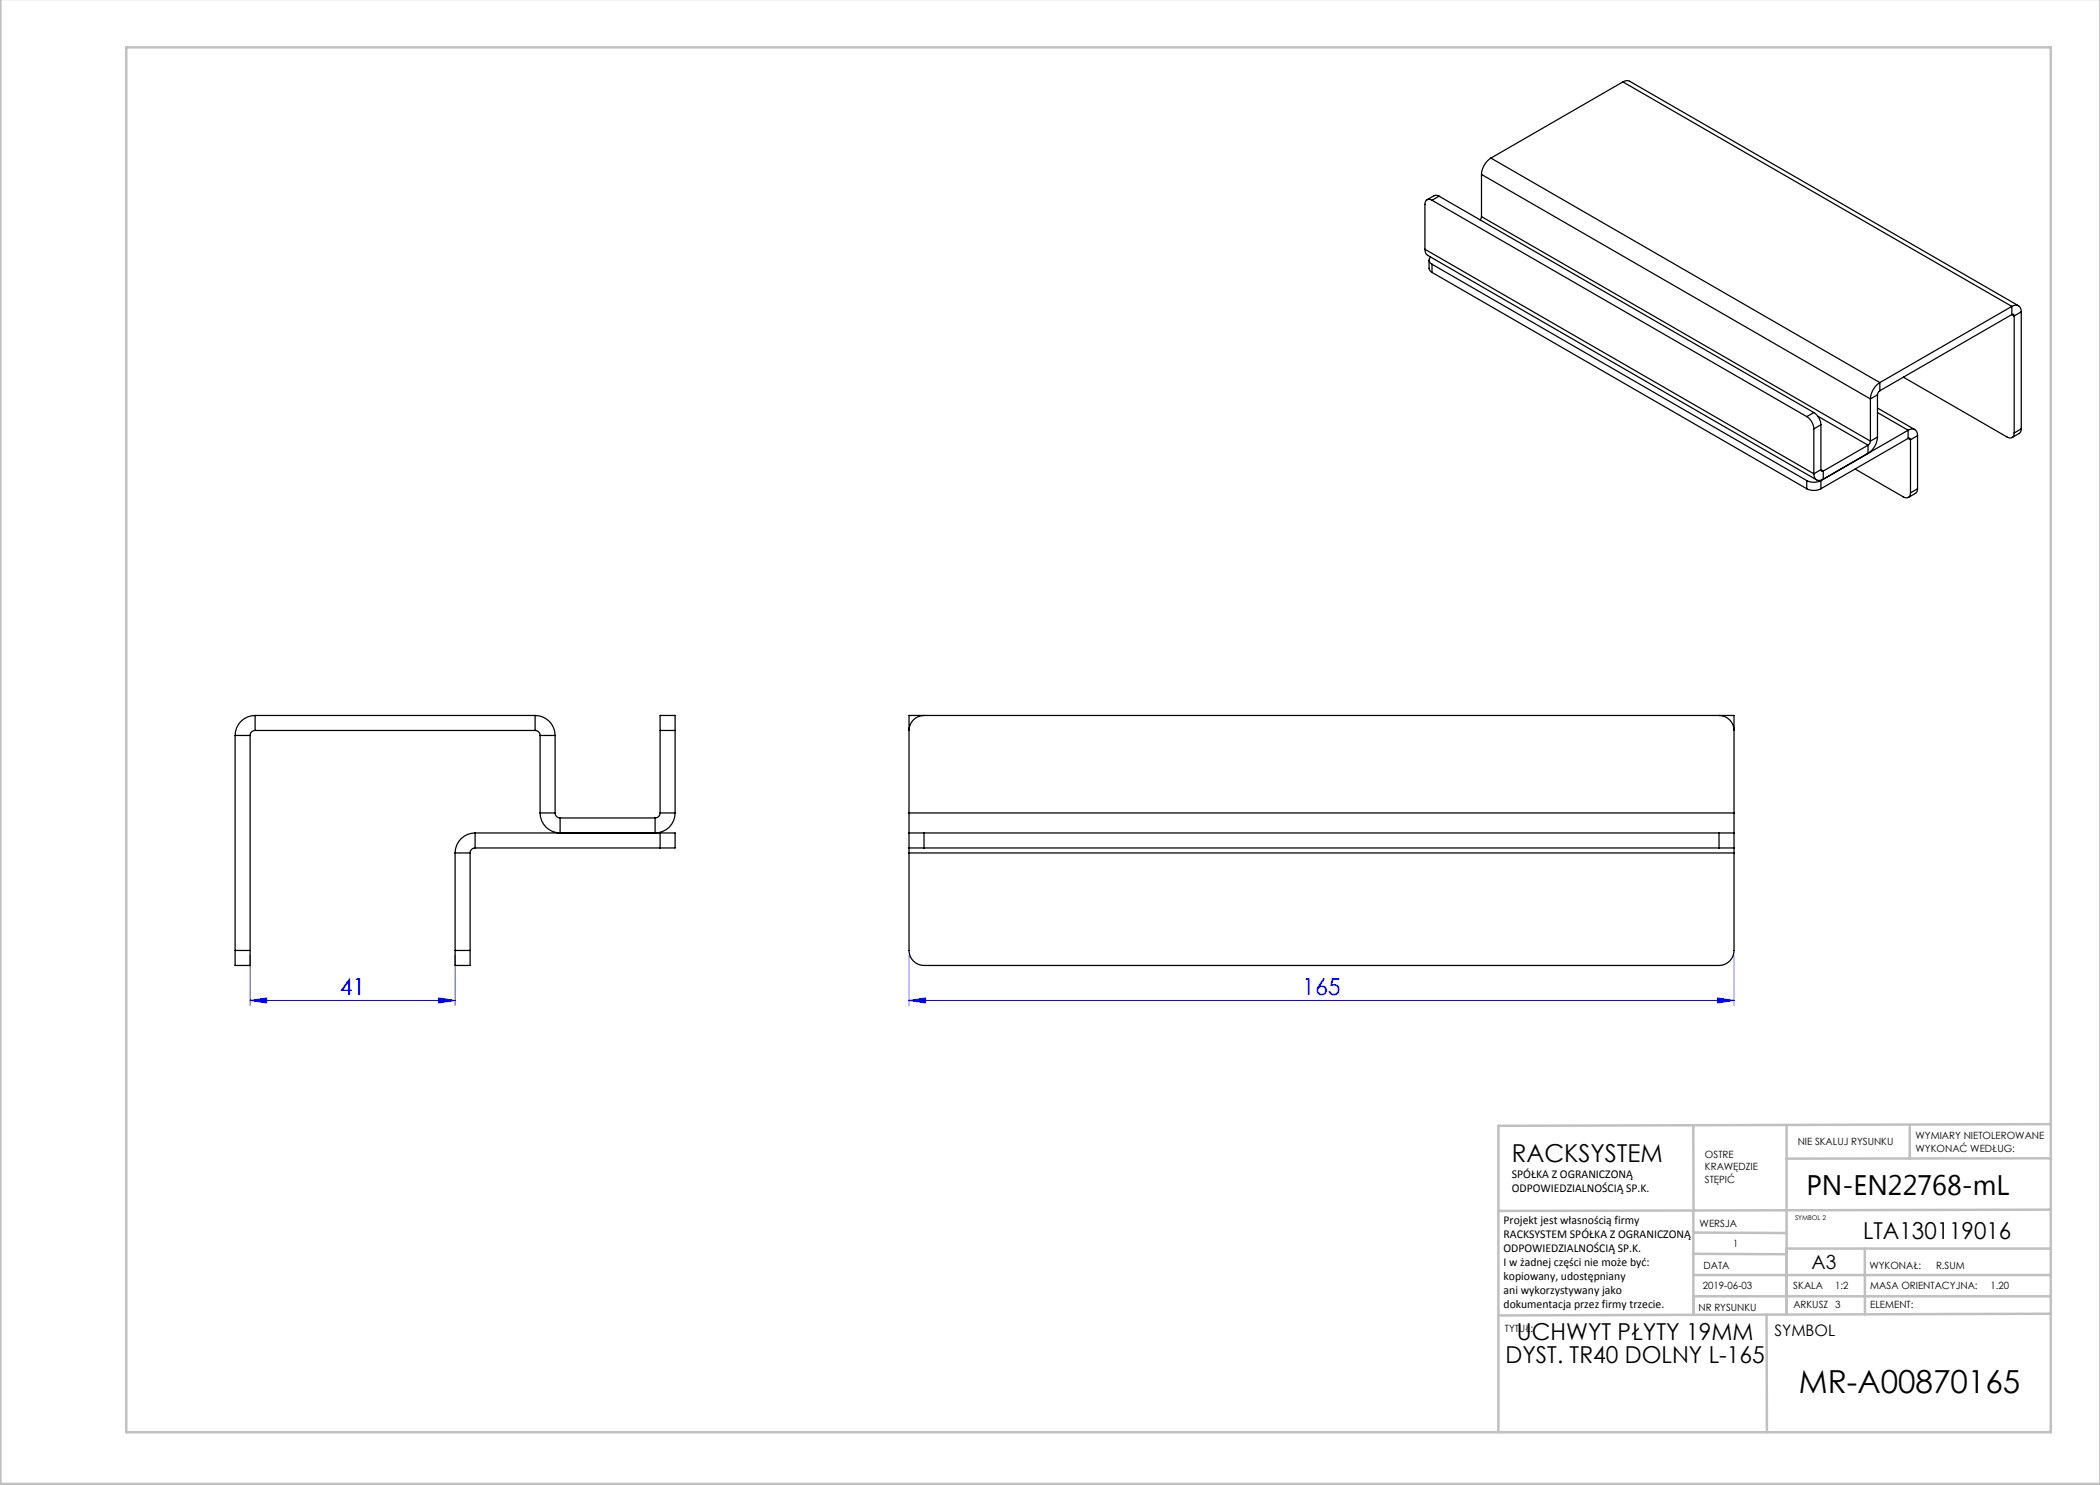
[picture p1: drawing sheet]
<svg xmlns="http://www.w3.org/2000/svg" width="420mm" height="297mm" viewBox="0 0 420 297" stroke-linecap="round" stroke-linejoin="round" font-family="sans-serif">
<path d="M50 191.1v10M87.7 199.6l3.3 .5-3.3 .5zM91 191.1v10M181.8 191.1v10M343.5 199.6l3.3 .5-3.3 .5zM346.8 191.1v10M50 200.1l3.3-.5v1zM50 200.1h41M181.8 200.1l3.3-.5v1zM181.8 200.1h165" fill="none" stroke="#00f" stroke-width=".2"/>
<g fill="none" stroke="#c0c0c0" stroke-width=".5">
<path d="M.1 -.1v296.9h419.9M25.2 9.5h385v276.9h-385zM338.7 225.2v16.9M357.3 225v37.9M382 225.4v6.3M410.1 224.8l-110.4 .4v61.2M410.1 231.7h-52.8M338.7 259.3h71.5M338.7 255h71.5M338.7 250.8l18.6 .1M338.7 246.5l18.6 .1M338.7 242.1v20.9"/>
<path d="M373 249.7v13.2M410.1 241.9l-110.4 .3M410.2 249.7h-52.9v13.2M353.3 262.9l.1 23.5M410.2 262.7l-110.5 .4"/>
</g>
<g fill="#00f">
<path d="M181.8 200.1l3.3-.5v1zM343.5 199.6l3.3 .5-3.3 .5z"/>
<path d="M50 200.1l3.3-.5v1zM87.7 199.6l3.3 .5-3.3 .5z"/>
</g>
<g fill="none" stroke="#000" stroke-width=".25">
<path d="M324.6 16.4a1.33 1.33 0 0 1 1.3-.2l77.8 44.9M324.6 16.4l77.8 44.9M324.6 16.4l-26.4 15.2M287.8 39.2l-.8-.1-1.6 .9M287.8 39.2l-1.4 .9M287.8 39.2l75 43.3M296.3 34.9l77.8 44.9M296.3 34.9v8.4M298.2 31.6a4.2 4.2 0 0 0-1.9 3.3M298.2 31.6l77.8 44.9M285 49.9a1.33 1.33 0 0 0 .5 1.2l77.8 44.9M285 49.9l77.8 44.9"/>
<path d="M285.8 52l.1 1.9 .5 .6M286.1 51.4l-.1 .2a.84 .84 0 0 0 .4 1.2M286.4 40.1a.86 .86 0 0 0-1-.1 .86 .86 0 0 0-.4 .9v9M286.4 52.8l75 43.3M286.4 52.8v1.7M286.4 54.5l75 43.2M286.4 40.1l75 43.2M296.3 43.3l-.3 .7M296.3 43.3l77.8 44.9M374.1 79.8v8.4M375.5 79l-1.4 .8M375.5 79v8.4"/>
<path d="M376 76.5a4.2 4.2 0 0 0-1.9 3.3M376 78.2l-.4 .3-.1 .5M376 76.5v1.7M380.7 75.4l20.7 12a.86 .86 0 0 0 1 .1 .86 .86 0 0 0 .4-.9M402.4 61.3a1.15 1.15 0 0 1 1.3-.2 1.15 1.15 0 0 1 .6 1.3M402.4 62.9a.29 .29 0 0 1 .3 0 .29 .29 0 0 1 .1 .3M402.4 61.3l-26.4 15.2M402.4 61.3v1.6M402.4 62.9l-26.4 15.3M402.4 62.9l.4 .3M402.8 63.2v23.4M404.3 62.4l-1.5 .8"/>
<path d="M404.3 62.4v23.4M361.4 96.1a3.1 3.1 0 0 0 2.8 0M361.4 97.7a3.1 3.1 0 0 0 2.8 0M361.4 83.3a3.1 3.1 0 0 1 1.4 2.5M361.4 96.1v1.6M362.8 82.5a3.1 3.1 0 0 1 1.4 2.5M362.8 94.8a1.15 1.15 0 0 0 .5 1.2 1.15 1.15 0 0 0 1.4-.2M362.8 82.5l-1.4 .8M362.8 85.8v9M363.6 83.2l10 5.8M364.2 93.9a.29 .29 0 0 0 .1 .3 .29 .29 0 0 0 .4 0M364.2 85v8.9"/>
<path d="M364.2 96.1v1.6M364.2 85l-1.4 .8M364.2 93.9l-1.4 .9M364.2 93.9l.5 .3M364.7 94.2v1.6M371 93.8l9.7 5.6a.86 .86 0 0 0 1 .1 .86 .86 0 0 0 .4-.9M373.6 89l-8.9 5.2M373.6 89v1.7M373.6 90.7l-8.9 5.1M374.1 88.2l-.2 .5-.3 .3M375.5 87.4a4.2 4.2 0 0 1-1.9 3.3M375.5 81.6l7.5 4.3"/>
<path d="M375.5 87.4l-1.4 .8M375.5 82.5l6.1 3.5M381.6 87.7l.5 .3M381.6 86a1.15 1.15 0 0 1 1.4-.1 1.15 1.15 0 0 1 .5 1.2M381.6 87.7a.29 .29 0 0 1 .4-.1 .29 .29 0 0 1 .1 .4M381.6 86l-17.4 10.1M381.6 86v1.7M381.6 87.7l-17.4 10M382.1 88v10.6M383.5 97.8l-.2 .7-1.6 1M383.5 87.1l-1.4 .9M383.5 87.1v10.7"/>
<path d="M383.5 97.8l-1.4 .8M404.3 85.8l-.3 .7-1.6 1M404.3 85.8l-1.5 .8M47 147.1h3M47 147.1v43M50 147.1v43M51 143.1a4 4 0 0 0-4 4M51 146.1a1 1 0 0 0-1 1M51 143.1v3M51 143.1h56M51 146.1h56M107 146.1a1 1 0 0 1 1 1"/>
<path d="M107 143.1a4 4 0 0 1 4 4M107 143.1v3M108 147.1h3M108 147.1v15.5M111 147.1v15.5M132 146.1v-3h3v3M132 146.1v16.5M132 146.1h3M135 146.1v16.5M181.8 146.1v-3h165v3M181.8 146.1v16.5M184.8 143.1a3 3 0 0 0-3 3"/>
<path d="M343.8 143.1a3 3 0 0 1 3 3M346.8 146.1v16.5M91 170.6h3M91 170.6v19.5M94 170.6v19.5M95 166.6a4 4 0 0 0-4 4M95 169.6a1 1 0 0 0-1 1M95 166.6v3M95 166.6h37M95 169.6h37M108 162.6a4 4 0 0 0 4 4v-3M108 162.6h3"/>
<path d="M111 162.6a1 1 0 0 0 1 1M112 163.6h19M132 166.6h3v3h-3M132 162.6a1 1 0 0 1-1 1M132 166.6v3M132 162.6h3M135 162.6a4 4 0 0 1-4 4v-3M181.8 169.6h3M181.8 166.6h3M181.8 169.6v1M181.8 170.6v19.5a3 3 0 0 0 3 3h159a3 3 0 0 0 3-3v-19.5M181.8 162.6v4"/>
<path d="M181.8 170.6h165M181.8 162.6h165M181.8 166.6v3M184.8 166.6h159M184.8 169.6h159M184.8 166.6v3M343.8 166.6h3M343.8 169.6h3M343.8 166.6v3M346.8 169.6v1M346.8 162.6v4M346.8 166.6v3"/>
<path d="M47 190.1v3h3v-3M47 190.1h3M91 190.1v3h3v-3M91 190.1h3"/>
</g>
<text font-size="6.3" x="359.8" y="278.5">MR-A00870165</text>
<text font-size="5.6" x="361.3" y="239.1">PN-EN22768-mL</text>
<text font-size="4.9" x="302.4" y="232.4">RACKSYSTEM</text>
<g font-size="4.7" fill="#00f">
<text x="67.9" y="199.1">41</text>
<text x="260.4" y="199.1">165</text>
</g>
<g font-size="4.7">
<text x="372.6" y="247.8">LTA130119016</text>
<text x="303.4" y="268.1">UCHWYT PŁYTY 19MM</text>
<text x="301.1" y="272.6">DYST. TR40 DOLNY L-165</text>
</g>
<text font-size="3.9" x="362.3" y="253.8">A3</text>
<text font-size="3.2" x="354.9" y="267.2">SYMBOL</text>
<g font-size="2.4">
<text x="302.4" y="235.6">SPÓŁKA Z OGRANICZONĄ</text>
<text x="302.4" y="238.4">ODPOWIEDZIALNOŚCIĄ SP.K.</text>
<text x="300.7" y="244.7">Projekt jest własnością firmy</text>
<text x="300.7" y="247.5">RACKSYSTEM SPÓŁKA Z OGRANICZONĄ</text>
<text x="300.7" y="250.3">ODPOWIEDZIALNOŚCIĄ SP.K.</text>
<text x="300.7" y="253.1">I w żadnej części nie może być:</text>
<text x="300.7" y="256">kopiowany, udostępniany</text>
<text x="300.7" y="258.8">ani wykorzystywany jako</text>
<text x="300.7" y="261.6">dokumentacja przez firmy trzecie.</text>
</g>
<g font-size="2">
<text x="383.1" y="227.9">WYMIARY NIETOLEROWANE</text>
<text x="341" y="231.6">OSTRE</text>
<text x="359.5" y="228.9">NIE SKALUJ RYSUNKU</text>
<text x="383.1" y="230.4">WYKONAĆ WEDŁUG:</text>
<text x="341" y="234.1">KRAWĘDZIE</text>
<text x="341" y="236.6">STĘPIĆ</text>
<text x="339.9" y="245.4">WERSJA</text>
<text x="346.6" y="249.5">1</text>
<text x="340.5" y="257.7">2019-06-03</text>
<text x="340.7" y="253.8">DATA</text>
<text x="358.7" y="257.7">SKALA</text>
<text x="367" y="257.7">1:2</text>
<text x="373.9" y="253.8">WYKONAŁ:</text>
<text x="374.1" y="257.7">MASA ORIENTACYJNA:</text>
<text x="387.2" y="253.8">R.SUM</text>
<text x="398.1" y="257.7">1.20</text>
<text x="339.7" y="262.3">NR RYSUNKU</text>
<text x="358.7" y="261.7">ARKUSZ 3</text>
<text x="374.1" y="261.7">ELEMENT:</text>
<text x="301" y="266.4">TYTUŁ:</text>
</g>
<text font-size="1.3" x="359" y="244">SYMBOL 2</text>
</svg>
